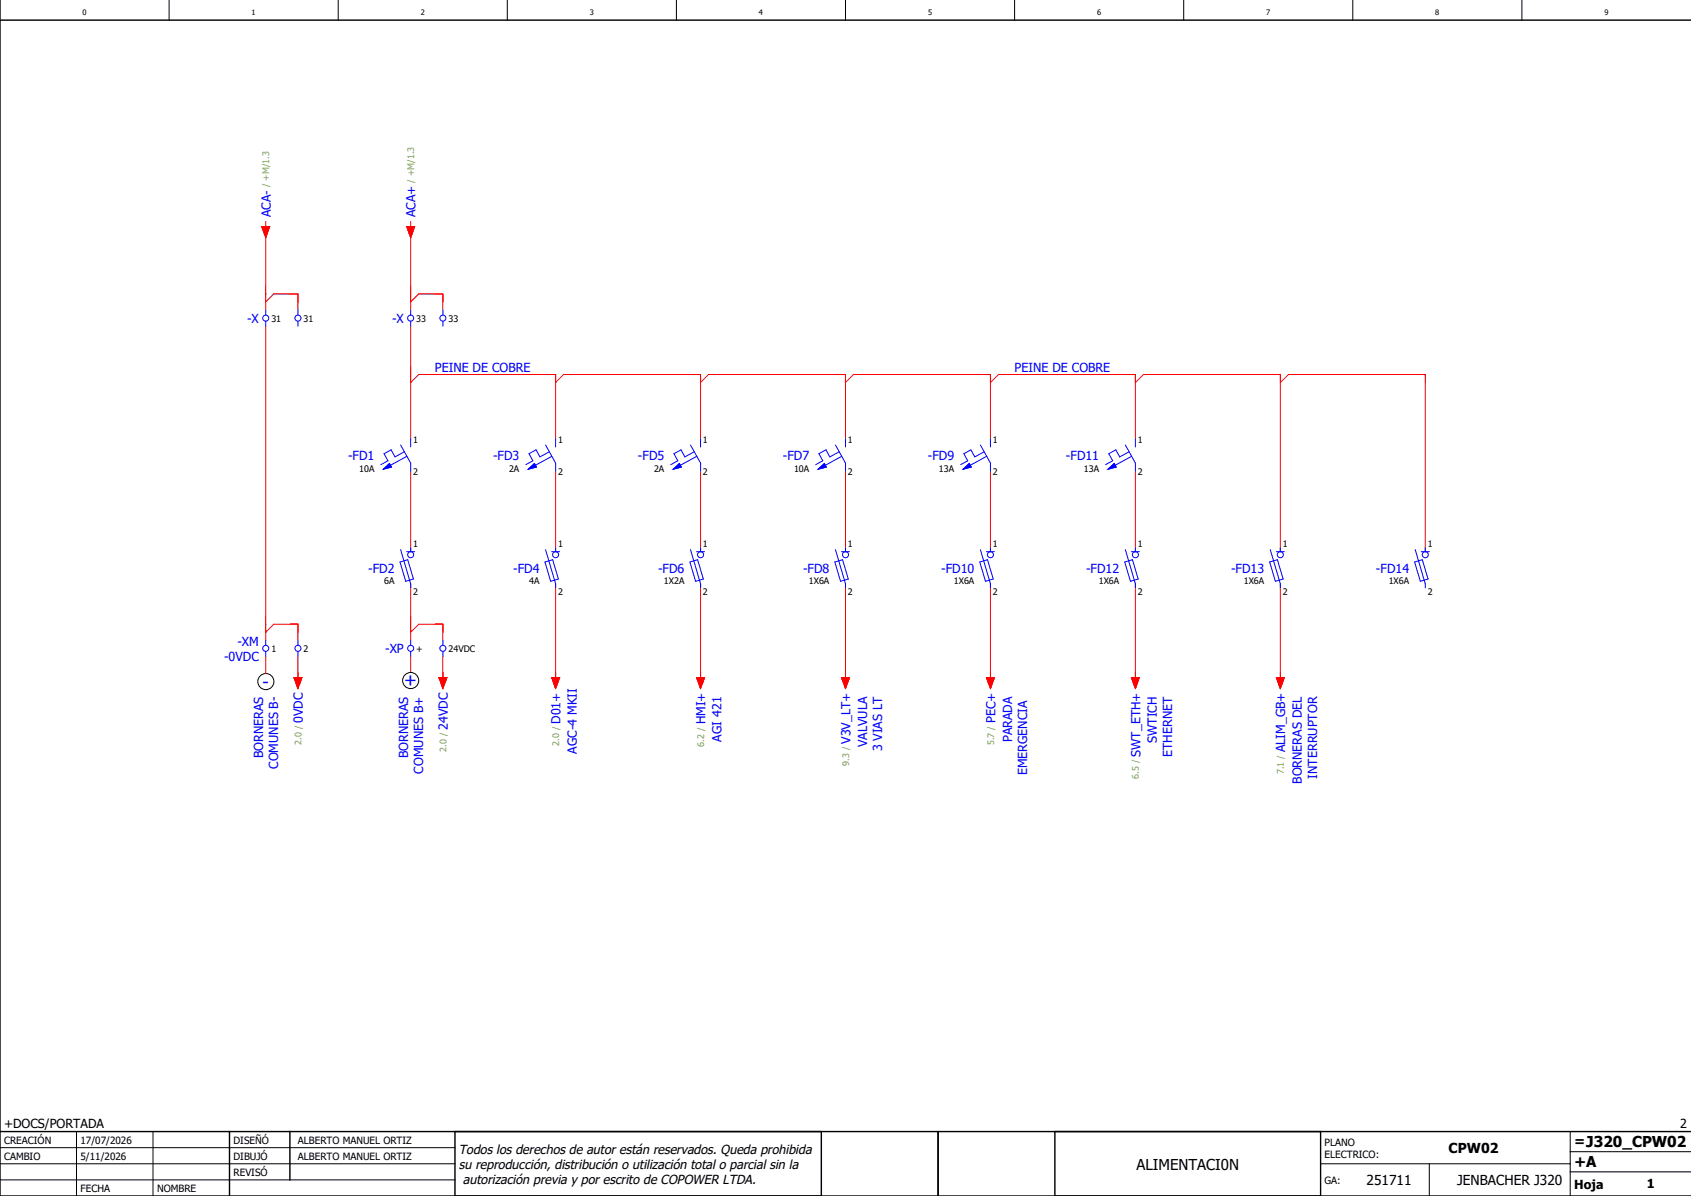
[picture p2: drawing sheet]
<svg xmlns="http://www.w3.org/2000/svg" width="420mm" height="297mm" viewBox="0 0 420 297" stroke-linecap="round" stroke-linejoin="round" font-family="sans-serif">
<g fill="none" stroke="#000" stroke-width=".25">
<path d="M42 0v5M84 0v5M126 0v5M168 0v5M210 0v5M252 0v5M294 0v5M336 0v5M378 0v5M0 285h113M0 293h113M0 289h113"/>
<path d="M19 281v16M38 281v16M328 289h62M355 289v8M390 291h30M390 281v16M390 286h30"/>
<circle cx="66" cy="169.3" r="2"/>
<circle cx="102" cy="169" r="2"/>
</g>
<path d="M0 5h420M0 0v297h420M0 281h420M57 281v16M72 281v12M113 281v16M204 281v16M233 281v16M262 281v16M328 281v16" fill="none" stroke="#000" stroke-width=".35"/>
<g fill="none" stroke="#f00" stroke-width=".25">
<path d="M65 56.3h2l-1 2.7zM66 55v1.3M66 58v19M101 56.3h2l-1 2.7zM102 55v1.3M102 58v19M66 75l2-2h6v4M102 75l2-2h6v4M66 81v78M102 81v28M102 95l2-2h34v16M138 95l2-2h34v16"/>
<path d="M174 95l2-2h34v16M210 95l2-2h34v16M246 95l2-2h34v16M282 95l2-2h34v44M318 95l2-2h34v44M102 117v20M138 117v20M174 117v20M210 117v20M246 117v20M282 117v20M66 157l2-2h6v4"/>
<path d="M102 145v14M102 157l2-2h6v4M138 145v24M174 145v24M210 145v24M246 145v24M282 145v24M318 145v24M66 163v4.3M73 168.2h2l-1 2.8zM74 163v6M102 163v4"/>
<path d="M109 168.2h2l-1 2.8zM110 163v6M137 168.2h2l-1 2.8zM173 168.2h2l-1 2.8zM209 168.2h2l-1 2.8zM245 168.2h2l-1 2.8zM281 168.2h2l-1 2.8zM317 168.2h2l-1 2.8z"/>
</g>
<g fill="none" stroke="#00f" stroke-width=".25">
<path d="M66 77v1.3M66 79.7v1.3M74 77v1.3M74 79.7v1.3M102 77v1.3M102 79.7v1.3M110 77v1.3M110 79.7v1.3M95.2 116.5l1.5-1.4 .5 .9zM99.5 110.5l2.5 4.5v2M100.4 112.2l-2.3 1.3-1-1.8-1.7 1 1 1.7-1.8 1M101.1 113.3l-4.1 2.2"/>
<path d="M102 109v2M131.2 116.5l1.5-1.4 .5 .9zM135.5 110.5l2.5 4.5v2M136.4 112.2l-2.3 1.3-1-1.8-1.7 1 1 1.7-1.8 1M137.1 113.3l-4.1 2.2M138 109v2M167.2 116.5l1.5-1.4 .5 .9zM171.5 110.5l2.5 4.5v2M172.4 112.2l-2.3 1.3-1-1.8-1.7 1 1 1.7-1.8 1M173.1 113.3l-4.1 2.2M174 109v2M203.2 116.5l1.5-1.4 .5 .9z"/>
<path d="M207.5 110.5l2.5 4.5v2M208.4 112.2l-2.3 1.3-1-1.8-1.7 1 1 1.7-1.8 1M209.1 113.3l-4.1 2.2M210 109v2M239.2 116.5l1.5-1.4 .5 .9zM243.5 110.5l2.5 4.5v2M244.4 112.2l-2.3 1.3-1-1.8-1.7 1 1 1.7-1.8 1M245.1 113.3l-4.1 2.2M246 109v2M275.2 116.5l1.5-1.4 .5 .9zM279.5 110.5l2.5 4.5v2M280.4 112.2l-2.3 1.3-1-1.8-1.7 1 1 1.7-1.8 1"/>
<path d="M281.1 113.3l-4.1 2.2M282 109v2M99.4 139.6l1.9-.6 1.4 4.8-1.9 .6zM99.5 136.5l2.5 8.5v1M101 137h2M102 136v1M135.4 139.6l1.9-.6 1.4 4.8-1.9 .6zM135.5 136.5l2.5 8.5v1M137 137h2M138 136v1M171.4 139.6l1.9-.6 1.4 4.8-1.9 .6zM171.5 136.5l2.5 8.5v1"/>
<path d="M173 137h2M174 136v1M207.4 139.6l1.9-.6 1.4 4.8-1.9 .6zM207.5 136.5l2.5 8.5v1M209 137h2M210 136v1M243.4 139.6l1.9-.6 1.4 4.8-1.9 .6zM243.5 136.5l2.5 8.5v1M245 137h2M246 136v1M279.4 139.6l1.9-.6 1.4 4.8-1.9 .6zM279.5 136.5l2.5 8.5v1"/>
<path d="M281 137h2M282 136v1M315.4 139.6l1.9-.6 1.4 4.8-1.9 .6zM315.5 136.5l2.5 8.5v1M317 137h2M318 136v1M351.4 139.6l1.9-.6 1.4 4.8-1.9 .6zM351.5 136.5l2.5 8.5v1M353 137h2M354 136v1M66 159v1.3M74 159v1.3"/>
<path d="M102 159v1.3M110 159v1.3M66 161.8v1.2M74 161.8v1.2M102 161.8v1.2M110 161.8v1.2"/>
<circle cx="66" cy="79" r=".75"/>
<circle cx="74" cy="79" r=".75"/>
<circle cx="102" cy="79" r=".75"/>
<circle cx="110" cy="79" r=".75"/>
<circle cx="102" cy="137.8" r=".75"/>
<circle cx="138" cy="137.8" r=".75"/>
<circle cx="174" cy="137.8" r=".75"/>
<circle cx="210" cy="137.8" r=".75"/>
<circle cx="246" cy="137.8" r=".75"/>
<circle cx="282" cy="137.8" r=".75"/>
<circle cx="318" cy="137.8" r=".75"/>
<circle cx="354" cy="137.7" r=".75"/>
<circle cx="66" cy="161" r=".75"/>
<circle cx="74" cy="161" r=".75"/>
<circle cx="102" cy="161" r=".75"/>
<circle cx="110" cy="161" r=".75"/>
</g>
<g fill="#00f" stroke="#00f" stroke-width=".25">
<path d="M95.2 116.5l1.5-1.4 .5 .9z"/>
<path d="M131.2 116.5l1.5-1.4 .5 .9z"/>
<path d="M167.2 116.5l1.5-1.4 .5 .9z"/>
<path d="M203.2 116.5l1.5-1.4 .5 .9z"/>
<path d="M239.2 116.5l1.5-1.4 .5 .9z"/>
<path d="M275.2 116.5l1.5-1.4 .5 .9z"/>
</g>
<g fill="#f00" stroke="#f00" stroke-width=".25">
<path d="M65 56.3h2l-1 2.7z"/>
<path d="M101 56.3h2l-1 2.7z"/>
<path d="M137 168.2h2l-1 2.8z"/>
<path d="M173 168.2h2l-1 2.8z"/>
<path d="M209 168.2h2l-1 2.8z"/>
<path d="M245 168.2h2l-1 2.8z"/>
<path d="M281 168.2h2l-1 2.8z"/>
<path d="M317 168.2h2l-1 2.8z"/>
<path d="M73 168.2h2l-1 2.8z"/>
<path d="M109 168.2h2l-1 2.8z"/>
</g>
<g font-size="4.3" fill="#00f">
<text x="65.2" y="170.7">-</text>
<text x="100.4" y="170.5">+</text>
</g>
<g font-size="3.7">
<text x="282.3" y="290.5">ALIMENTACI0N</text>
<text x="391" y="289.8">+A</text>
</g>
<g font-size="3.4">
<text x="359.8" y="286.4">CPW02</text>
<text x="391" y="284.6">=J320_CPW02</text>
<text x="339.4" y="294.4">251711</text>
<text x="361.9" y="294.4">JENBACHER J320</text>
</g>
<g font-size="3.2">
<text x="114" y="286.5">Todos los derechos de autor están reservados. Queda prohibida</text>
<text x="114" y="290.2">su reproducción, distribución o utilización total o parcial sin la</text>
<text x="115" y="294">autorización previa y por escrito de COPOWER LTDA.</text>
</g>
<g font-size="3.1" fill="#00f">
<text x="67.2" y="54" transform="rotate(-90 67.2 54)">ACA-</text>
<text x="103.2" y="54" transform="rotate(-90 103.2 54)">ACA+</text>
<text x="61.4" y="80.2">-X</text>
<text x="97.4" y="80.2">-X</text>
<text x="108" y="92.4">PEINE DE COBRE</text>
<text x="252" y="92.4">PEINE DE COBRE</text>
<text x="86.5" y="114.2">-FD1</text>
<text x="122.5" y="114.2">-FD3</text>
<text x="158.5" y="114.2">-FD5</text>
<text x="194.5" y="114.2">-FD7</text>
<text x="230.5" y="114.2">-FD9</text>
<text x="264.8" y="114.2">-FD11</text>
<text x="91.5" y="142.2">-FD2</text>
<text x="127.5" y="142.2">-FD4</text>
<text x="163.5" y="142.2">-FD6</text>
<text x="199.5" y="142.2">-FD8</text>
<text x="233.8" y="142.2">-FD10</text>
<text x="269.8" y="142.2">-FD12</text>
<text x="305.8" y="142.2">-FD13</text>
<text x="341.8" y="142.2">-FD14</text>
<text x="59" y="160.4">-XM</text>
<text x="55.7" y="164.1">-0VDC</text>
<text x="95.7" y="162.2">-XP</text>
<text x="75.2" y="179.5" transform="rotate(-90 75.2 179.5)">0VDC</text>
<text x="139.2" y="179.8" transform="rotate(-90 139.2 179.8)">D01+</text>
<text x="175.2" y="179.9" transform="rotate(-90 175.2 179.9)">HMI+</text>
<text x="247.2" y="179.6" transform="rotate(-90 247.2 179.6)">PEC+</text>
<text x="111.2" y="181.2" transform="rotate(-90 111.2 181.2)">24VDC</text>
<text x="179.2" y="184.1" transform="rotate(-90 179.2 184.1)">AGI 421</text>
<text x="211.2" y="184.7" transform="rotate(-90 211.2 184.7)">V3V_LT+</text>
<text x="215.4" y="185.6" transform="rotate(-90 215.4 185.6)">VALVULA</text>
<text x="251.4" y="184.3" transform="rotate(-90 251.4 184.3)">PARADA</text>
<text x="287.4" y="184.5" transform="rotate(-90 287.4 184.5)">SWTICH</text>
<text x="65.4" y="188.3" transform="rotate(-90 65.4 188.3)">BORNERAS</text>
<text x="69.1" y="191" transform="rotate(-90 69.1 191)">COMUNES B-</text>
<text x="101.4" y="188.3" transform="rotate(-90 101.4 188.3)">BORNERAS</text>
<text x="143.2" y="187.1" transform="rotate(-90 143.2 187.1)">AGC-4 MKII</text>
<text x="219.1" y="186.6" transform="rotate(-90 219.1 186.6)">3 VIAS LT</text>
<text x="283.2" y="188" transform="rotate(-90 283.2 188)">SWT_ETH+</text>
<text x="291.1" y="187.9" transform="rotate(-90 291.1 187.9)">ETHERNET</text>
<text x="319.2" y="186.8" transform="rotate(-90 319.2 186.8)">ALIM_GB+</text>
<text x="105.1" y="192.1" transform="rotate(-90 105.1 192.1)">COMUNES B+</text>
<text x="255.1" y="192.5" transform="rotate(-90 255.1 192.5)">EMERGENCIA</text>
<text x="323.4" y="194.7" transform="rotate(-90 323.4 194.7)">BORNERAS DEL</text>
<text x="327.1" y="193.3" transform="rotate(-90 327.1 193.3)">INTERRUPTOR</text>
</g>
<g font-size="3.1">
<text x="1" y="280">+DOCS/PORTADA</text>
<text x="417.3" y="280">2</text>
<text x="391" y="295.2">Hoja</text>
<text x="409" y="295">1</text>
</g>
<g font-size="2.5">
<text x="1" y="284">CREACIÓN</text>
<text x="20" y="284">17/07/2026</text>
<text x="58" y="284">DISEÑÓ</text>
<text x="74" y="284">ALBERTO MANUEL ORTIZ</text>
<text x="329" y="284.5">PLANO</text>
<text x="329" y="287.5">ELECTRICO:</text>
<text x="1" y="288">CAMBIO</text>
<text x="20" y="288">5/11/2026</text>
<text x="58" y="292">REVISÓ</text>
<text x="58" y="288">DIBUJÓ</text>
<text x="74" y="288">ALBERTO MANUEL ORTIZ</text>
<text x="329" y="294">GA:</text>
<text x="20" y="296">FECHA</text>
<text x="39" y="296">NOMBRE</text>
</g>
<g font-size="2.2" fill="#7ca552">
<text x="66.9" y="46.5" transform="rotate(-90 66.9 46.5)">/ +M/1.3</text>
<text x="102.9" y="45.4" transform="rotate(-90 102.9 45.4)">/ +M/1.3</text>
<text x="74.9" y="185" transform="rotate(-90 74.9 185)">2.0 /</text>
<text x="138.9" y="185.2" transform="rotate(-90 138.9 185.2)">2.0 /</text>
<text x="174.9" y="185.4" transform="rotate(-90 174.9 185.4)">6.2 /</text>
<text x="246.9" y="185.1" transform="rotate(-90 246.9 185.1)">5.7 /</text>
<text x="110.9" y="186.7" transform="rotate(-90 110.9 186.7)">2.0 /</text>
<text x="210.9" y="190.2" transform="rotate(-90 210.9 190.2)">9.3 /</text>
<text x="282.9" y="193.4" transform="rotate(-90 282.9 193.4)">6.5 /</text>
<text x="318.9" y="192.3" transform="rotate(-90 318.9 192.3)">7.1 /</text>
</g>
<g font-size="2.2">
<text x="67.4" y="79.9">31</text>
<text x="75.4" y="79.9">31</text>
<text x="103.4" y="79.9">33</text>
<text x="111.4" y="79.9">33</text>
<text x="102.6" y="109.9">1</text>
<text x="138.6" y="109.9">1</text>
<text x="174.6" y="109.9">1</text>
<text x="210.6" y="109.9">1</text>
<text x="246.6" y="109.9">1</text>
<text x="282.6" y="109.9">1</text>
<text x="89.2" y="117.1">10A</text>
<text x="102.6" y="117.8">2</text>
<text x="126.4" y="117.1">2A</text>
<text x="138.6" y="117.8">2</text>
<text x="162.4" y="117.1">2A</text>
<text x="174.6" y="117.8">2</text>
<text x="197.2" y="117.1">10A</text>
<text x="210.6" y="117.8">2</text>
<text x="233.2" y="117.1">13A</text>
<text x="246.6" y="117.8">2</text>
<text x="269.2" y="117.1">13A</text>
<text x="282.6" y="117.8">2</text>
<text x="102.6" y="135.9">1</text>
<text x="138.6" y="135.9">1</text>
<text x="174.6" y="135.9">1</text>
<text x="210.6" y="135.9">1</text>
<text x="246.6" y="135.9">1</text>
<text x="282.6" y="135.9">1</text>
<text x="318.6" y="135.9">1</text>
<text x="354.6" y="135.9">1</text>
<text x="95.4" y="145.1">6A</text>
<text x="102.6" y="147.8">2</text>
<text x="131.4" y="145.1">4A</text>
<text x="138.6" y="147.8">2</text>
<text x="164.9" y="145.1">1X2A</text>
<text x="174.6" y="147.8">2</text>
<text x="200.9" y="145.1">1X6A</text>
<text x="210.6" y="147.8">2</text>
<text x="236.9" y="145.1">1X6A</text>
<text x="246.6" y="147.8">2</text>
<text x="272.9" y="145.1">1X6A</text>
<text x="282.6" y="147.8">2</text>
<text x="308.9" y="145.1">1X6A</text>
<text x="318.6" y="147.8">2</text>
<text x="344.9" y="145.1">1X6A</text>
<text x="354.6" y="147.8">2</text>
<text x="67.4" y="161.9">1</text>
<text x="75.4" y="161.9">2</text>
<text x="103.4" y="161.9">+</text>
<text x="111.4" y="161.9">24VDC</text>
</g>
<g font-size="1.9">
<text x="20.5" y="3.6">0</text>
<text x="62.5" y="3.6">1</text>
<text x="104.5" y="3.6">2</text>
<text x="146.5" y="3.6">3</text>
<text x="188.5" y="3.6">4</text>
<text x="230.5" y="3.6">5</text>
<text x="272.5" y="3.6">6</text>
<text x="314.5" y="3.6">7</text>
<text x="356.5" y="3.6">8</text>
<text x="398.5" y="3.6">9</text>
</g>
</svg>
